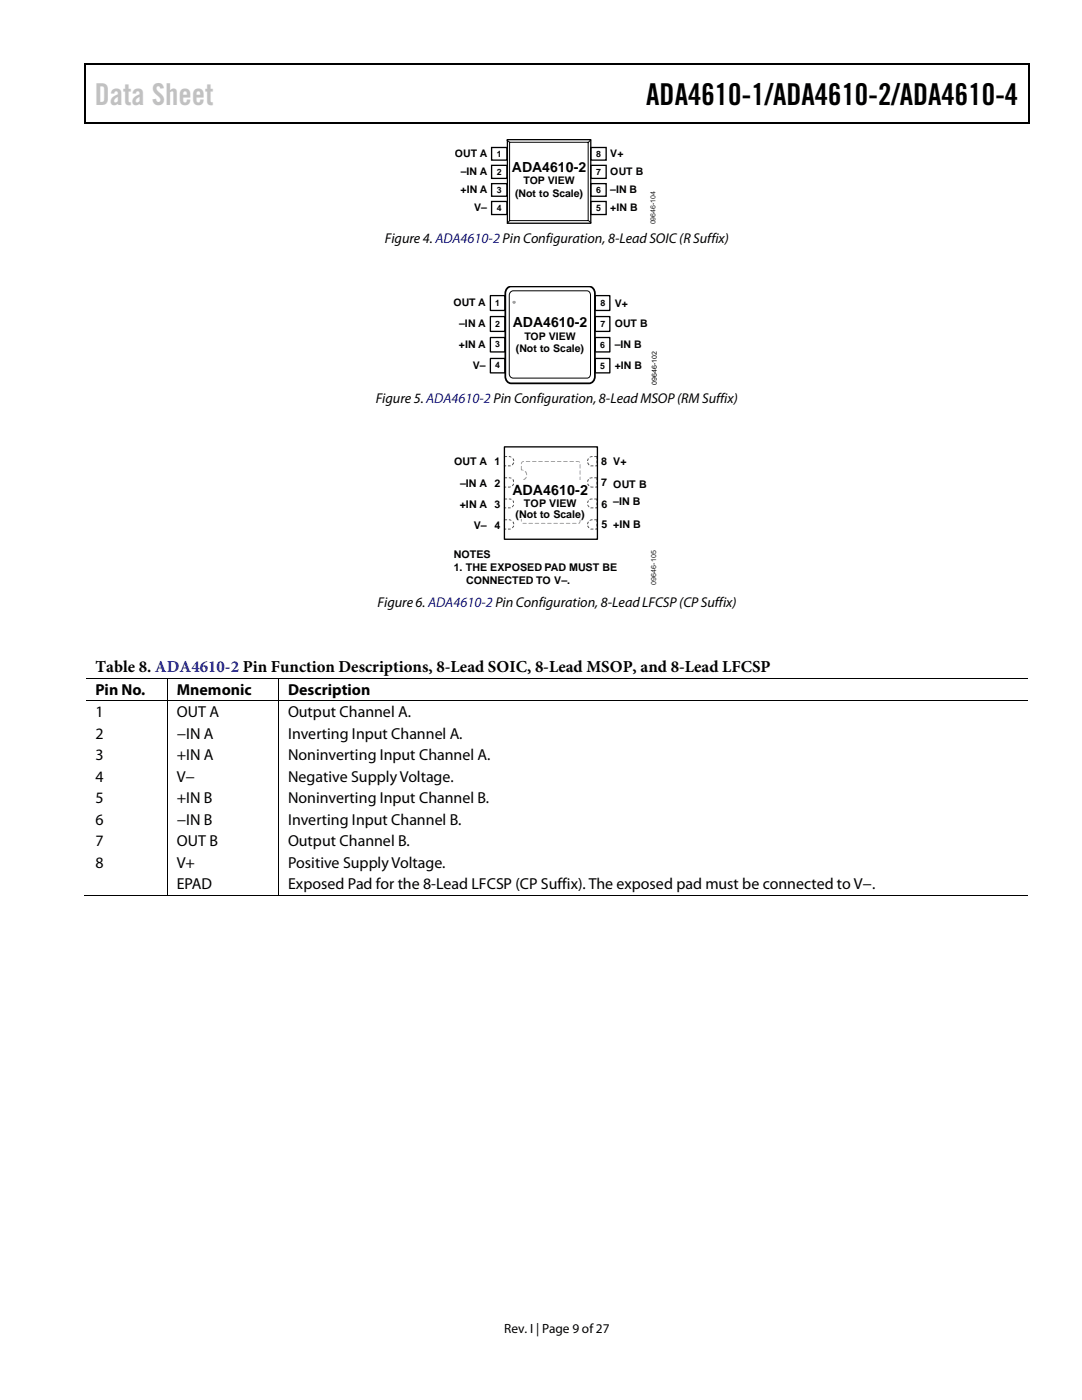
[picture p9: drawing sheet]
<svg xmlns="http://www.w3.org/2000/svg" width="216mm" height="279mm" viewBox="0 0 216 279" stroke-linecap="round" stroke-linejoin="round" font-family="sans-serif">
<path d="M16.9 12.7h.2v1h-.2zM16.9 12.7h.2v.3h-.2zM82.5 12.7h.3v.3h-.3zM205.1 12.7h.3v1h-.3zM205.1 12.7h.3v.3h-.3zM16.9 24.4h.2v.2h-.2zM82.3 24.4h.2v.2h-.2zM205.1 24.4h.3v.2h-.3z" fill="#000"/>
<path d="M17 13.7v10.7M17.1 12.8h65.4M82.8 12.8h122.3M205.2 13.7v10.7M17.1 24.5h188" fill="none" stroke="#000" stroke-width=".25"/>
<path d="M98.1 29.4h3.1v2.6h-3.1zM98.1 36.6h3.1v2.6h-3.1zM98.1 33h3.1v2.6h-3.1zM101.2 27.9h16.7v16.7h-16.7zM117.9 36.6h3.1v2.6h-3.1zM117.9 29.4h3.1v2.6h-3.1zM117.9 33h3.1v2.6h-3.1zM98.1 40.2h3.1v2.6h-3.1zM117.9 40.2h3.1v2.6h-3.1z" fill="none" stroke="#000" stroke-width=".26"/>
<path d="M101.2 28l.5 .4M101.7 28.4h15.7v15.6h-15.7zM117.8 28l-.4 .5M101.7 44l-.5 .6M101.8 58.3l.6-.3h14.7a.79 .79 0 0 1 .7 .9v15.7a.75 .75 0 0 1-.7 .9h-14.7a.81 .81 0 0 1-.8-.9v-15.7zM117.4 44l.5 .5" fill="none" stroke="#000" stroke-width=".2"/>
<path d="M101.3 57.4l.7-.2h15.6a1.26 1.26 0 0 1 1.1 1.4v16.5a1.32 1.32 0 0 1-1.1 1.4h-15.6a1.26 1.26 0 0 1-1.2-1.4v-16.5l.1-.5z" fill="none" stroke="#000" stroke-width=".35"/>
<circle cx="102.6" cy="60.3" r=".34" fill="#a0a0a0"/>
<path d="M97.8 59h2.9v3h-2.9zM118.8 59h2.9v3h-2.9zM97.8 63.2h2.9v2.9h-2.9zM97.8 67.4h2.9v2.8h-2.9zM97.8 71.5h2.9v2.9h-2.9zM118.8 63.2h2.9v2.9h-2.9zM118.8 67.4h2.9v2.8h-2.9zM118.8 71.5h2.9v2.9h-2.9z" fill="none" stroke="#000" stroke-width=".26"/>
<g fill="#444">
<path d="M100.6 91v.6h.1v-.4h.5v-.2zM100.6 91.9v.5h.1v-.5zM100.6 92.8v.3h.4v-.2zM101.4 92.9v.2h.5v-.2zM102.4 92.3l-.2 .4v.2l.4-.5zM102.2 91.6l.2 .4h.2l-.2-.5zM101.5 91v.2h.6z"/>
<path d="M100.6 95.3v.5h.1v-.4h.5v-.1zM100.6 96.2v.5h.1v-.5zM100.6 97v.3h.4v-.2zM101.4 97.1v.2l.5-.1v-.2zM102.4 96.5l-.2 .4v.1l.4-.4zM102.2 95.7l.2 .5a.39 .39 0 0 0 0-.6zM101.5 95.3v.1l.5 .1 .1-.1z"/>
<path d="M100.6 99.5v.4h.1v-.2h.5v-.2zM100.6 100.3v.5h.1v-.5zM100.6 101.2v.2h.4v-.1zM101.4 101.3v.1h.5v-.1zM102.4 100.7l-.2 .4v.2l.4-.6zM102.2 99.9l.2 .5h.2l-.2-.5zM101.5 99.5v.2l.5 .1 .1-.2z"/>
<path d="M100.6 103.6v.6h.1v-.4h.5v-.2zM100.6 104.5v.6h.1v-.6zM100.6 105.4v.3h.4v-.2zM101.4 105.5v.2h.5v-.2zM102.4 104.9l-.2 .4v.1l.4-.4zM102.2 104.2l.2 .4h.2l-.2-.5zM101.5 103.6v.2h.6z"/>
<path d="M118.6 91v.2h.4v.4h.2v-.6zM119 91.9v.5h.2v-.5zM118.8 92.9v.2h.4v-.3zM117.9 92.9l-.1 .2h.6v-.2zM117.2 92.4l.3 .5 .1-.2-.3-.4zM117.3 91.5l-.1 .5h.1l.2-.4zM117.6 91.2h.6v-.2z"/>
<path d="M118.6 95.3v.1h.4v.4h.2v-.5zM119 96.2v.5h.2v-.5zM118.8 97.1v.2h.4v-.3zM117.9 97l-.1 .2 .1 .1h.5v-.2zM117.2 96.6l.2 .3h.2l-.3-.4zM117.3 95.6l-.1 .6h.1l.2-.5zM117.6 95.4l.1 .1 .5-.1v-.1z"/>
<path d="M118.6 99.5v.2h.4v.2h.2v-.4zM119 100.3v.5h.2v-.5zM118.8 101.3v.1h.4v-.2zM117.9 101.3l-.1 .1h.6v-.1zM117.2 100.7l.3 .6 .1-.2-.3-.4zM117.3 99.9l-.1 .5h.1l.2-.5zM117.6 99.6l.1 .2 .5-.1v-.2z"/>
<path d="M118.6 103.6v.2h.4v.4h.2v-.6zM119 104.5v.6h.2v-.6zM118.8 105.5v.2h.4v-.3zM117.9 105.5l-.1 .2h.6v-.2zM117.2 105l.2 .3h.2l-.3-.4zM117.3 104.1l-.1 .5h.1l.2-.4zM117.6 103.8h.6v-.2z"/>
</g>
<path d="M103.9 93.1v.7l.5 .1v-.1h-.4l.1-.7zM104.7 94l.3 .8 .2-.1a.59 .59 0 0 0-.5-.7zM104.5 95.6v.2l.3-.1 .3-.5h-.2zM103.9 95.9v.7l.2 .1v-.8zM103.9 97.1v.7l.2 .1v-.8zM103.9 98.4v.7h.2v-.7zM103.9 99.6v.7l.2 .1v-.8zM103.9 100.8v.7l.2 .1v-.8zM103.9 102.1v.7h.2v-.7zM103.9 103.3v.7l.2 .1v-.8zM104.3 104.4v.1h.8l-.1-.1zM105.4 104.4h.9zM106.7 104.4h.9zM107.9 104.4h.9zM109.2 104.4h.9zM110.4 104.4h.9zM111.7 104.4h.8zM112.9 104.4h.9zM114.1 104.4h.9zM115.7 103.8l-.1 .4-.2 .2 .1 .1 .3-.3v-.4zM115.7 102.6v.7l.1 .1v-.8zM115.7 101.4v.7h.1v-.7zM115.7 100.1v.7l.1 .1v-.8zM115.7 98.9v.7l.1 .1v-.8zM115.7 97.7v.7h.1v-.7zM115.7 96.4v.7l.1 .1v-.8zM115.7 95.2v.7l.1 .1v-.8zM115.7 93.9v.8h.1v-.8zM115.7 92.7v.7l.1 .1v-.8zM114.9 92v.2l.8 .1-.2-.3zM113.7 92v.2l.8-.1zM112.4 92l.1 .2 .8-.1zM111.2 92v.2l.8-.1zM109.9 92l.1 .2 .8-.1zM108.7 92v.2l.8-.1zM107.4 92l.1 .2 .8-.1zM106.2 92v.2l.8-.1zM105 92v.2l.8-.1zM104 92.3l-.1 .2 .2 .1 .4-.6z" fill="#989898"/>
<path d="M100.6 89.2h18.6v18.4h-18.6z" fill="none" stroke="#000" stroke-width=".27"/>
<path d="M102.5 95.7h14.3v7.8h-14.3z" fill="#fff"/>
<g fill="none" stroke="#000" stroke-width=".2">
<path d="M17.1 135.4h16.2M17.1 139.9h16.2M33.4 135.5v4.3M33.4 140v38.6M33.4 135.4h22.1M33.4 139.9h22.1M55.6 135.5v4.3M55.6 140v38.6M55.7 135.4h149.4M55.7 139.9h149.4M16.9 178.7h16.4M33.4 178.7h22.1"/>
<path d="M55.7 178.7h149.4"/>
</g>
<path d="M33.3 135.3h.1v.2h-.1zM33.3 139.8h.1v.2h-.1zM55.5 135.3h.2v.2h-.2zM55.5 139.8h.2v.2h-.2zM33.3 178.6h.1v.2h-.1zM55.5 178.6h.2v.2h-.2z" fill="#000"/>
<text font-size="6" fill="#c1c1c1" x="18.9" y="21">Data Sheet</text>
<text font-size="6" x="128.9" y="21">ADA4610-1/ADA4610-2/ADA4610-4</text>
<text font-size="3.3" x="19" y="134.1">Table 8. ADA4610-2 Pin Function Descriptions, 8-Lead SOIC, 8-Lead MSOP, and 8-Lead LFCSP</text>
<g font-size="3.2">
<text x="19" y="138.7">Pin No.</text>
<text x="19" y="143.1">1</text>
<text x="35.3" y="138.7">Mnemonic</text>
<text x="35.3" y="143.1">OUT A</text>
<text x="57.5" y="138.7">Description</text>
<text x="57.5" y="143.1">Output Channel A.</text>
<text x="19" y="147.4">2</text>
<text x="35.3" y="147.4">−IN A</text>
<text x="57.5" y="147.4">Inverting Input Channel A.</text>
<text x="19" y="151.7">3</text>
<text x="19" y="156">4</text>
<text x="35.3" y="151.7">+IN A</text>
<text x="35.3" y="156">V−</text>
<text x="57.5" y="151.7">Noninverting Input Channel A.</text>
<text x="57.5" y="156">Negative Supply Voltage.</text>
<text x="19" y="160.3">5</text>
<text x="35.3" y="160.3">+IN B</text>
<text x="57.5" y="160.3">Noninverting Input Channel B.</text>
<text x="19" y="164.6">6</text>
<text x="35.3" y="164.6">−IN B</text>
<text x="57.5" y="164.6">Inverting Input Channel B.</text>
<text x="19" y="168.9">7</text>
<text x="19" y="173.2">8</text>
<text x="35.3" y="173.2">V+</text>
<text x="35.3" y="168.9">OUT B</text>
<text x="57.5" y="173.2">Positive Supply Voltage.</text>
<text x="57.5" y="168.9">Output Channel B.</text>
<text x="35.3" y="177.5">EPAD</text>
<text x="57.5" y="177.5">Exposed Pad for the 8-Lead LFCSP (CP Suffix). The exposed pad must be connected to V−.</text>
</g>
<g font-size="2.8">
<text x="102.1" y="34.3">ADA4610-2</text>
<text x="76.8" y="48.6">Figure 4. ADA4610-2 Pin Configuration, 8-Lead SOIC (R Suffix)</text>
<text x="102.3" y="65.3">ADA4610-2</text>
<text x="75" y="80.4">Figure 5. ADA4610-2 Pin Configuration, 8-Lead MSOP (RM Suffix)</text>
<text x="102.2" y="98.7">ADA4610-2</text>
<text x="75.4" y="121.1">Figure 6. ADA4610-2 Pin Configuration, 8-Lead LFCSP (CP Suffix)</text>
</g>
<text font-size="2.7" x="100.6" y="266">Rev. I | Page 9 of27</text>
<g font-size="2.1">
<text x="90.8" y="31.3">OUT A</text>
<text x="92" y="35">–IN A</text>
<text x="121.8" y="31.3">V+</text>
<text x="121.8" y="35">OUT B</text>
<text x="91.9" y="38.6">+IN A</text>
<text x="102.8" y="39.2">(Not to Scale)</text>
<text x="104.4" y="36.8">TOP VIEW</text>
<text x="121.8" y="38.6">–IN B</text>
<text x="94.6" y="42.2">V–</text>
<text x="121.8" y="42.2">+IN B</text>
<text x="90.5" y="61.1">OUT A</text>
<text x="91.6" y="65.2">–IN A</text>
<text x="122.7" y="61.2">V+</text>
<text x="122.7" y="65.3">OUT B</text>
<text x="91.6" y="69.4">+IN A</text>
<text x="103" y="70.3">(Not to Scale)</text>
<text x="104.6" y="67.8">TOP VIEW</text>
<text x="122.7" y="69.5">–IN B</text>
<text x="94.4" y="73.6">V–</text>
<text x="122.7" y="73.6">+IN B</text>
<text x="90.6" y="92.9">OUT A</text>
<text x="98.7" y="92.9">1</text>
<text x="120" y="92.9">8 V+</text>
<text x="91.7" y="101.3">+IN A</text>
<text x="91.8" y="97.1">–IN A</text>
<text x="98.7" y="101.4">3</text>
<text x="98.7" y="97.1">2</text>
<text x="104.5" y="101.2">TOP VIEW</text>
<text x="120" y="97.1">7 OUT B</text>
<text x="120" y="101.3">6</text>
<text x="122.4" y="100.7">–IN B</text>
<text x="94.6" y="105.6">V–</text>
<text x="98.7" y="105.6">4</text>
<text x="102.9" y="103.3">(Not to Scale)</text>
<text x="120" y="105.4">5 +IN B</text>
<text x="90.6" y="111.4">NOTES</text>
<text x="90.6" y="114">1. THE EXPOSED PAD MUST BE</text>
<text x="93" y="116.5">CONNECTED TO V–.</text>
</g>
<g font-size="1.7">
<text x="99.2" y="31.3">1</text>
<text x="99.2" y="34.9">2</text>
<text x="118.9" y="31.3">8</text>
<text x="118.9" y="34.9">7</text>
<text x="99.2" y="38.6">3</text>
<text x="118.9" y="38.6">6</text>
<text x="99.2" y="42.2">4</text>
<text x="118.9" y="42.2">5</text>
<text x="98.8" y="61">1</text>
<text x="98.8" y="65.2">2</text>
<text x="119.8" y="61.1">8</text>
<text x="119.8" y="65.2">7</text>
<text x="98.8" y="69.3">3</text>
<text x="119.8" y="69.4">6</text>
<text x="98.8" y="73.5">4</text>
<text x="119.8" y="73.5">5</text>
</g>
<g font-size="1.4" fill="#231f20">
<text x="130.8" y="44.8" transform="rotate(-90 130.8 44.8)">09646-104</text>
<text x="130.9" y="116.7" transform="rotate(-90 130.9 116.7)">09646-105</text>
</g>
<text font-size="1.4" x="131.1" y="76.7" transform="rotate(-90 131.1 76.7)">09646-102</text>
</svg>
